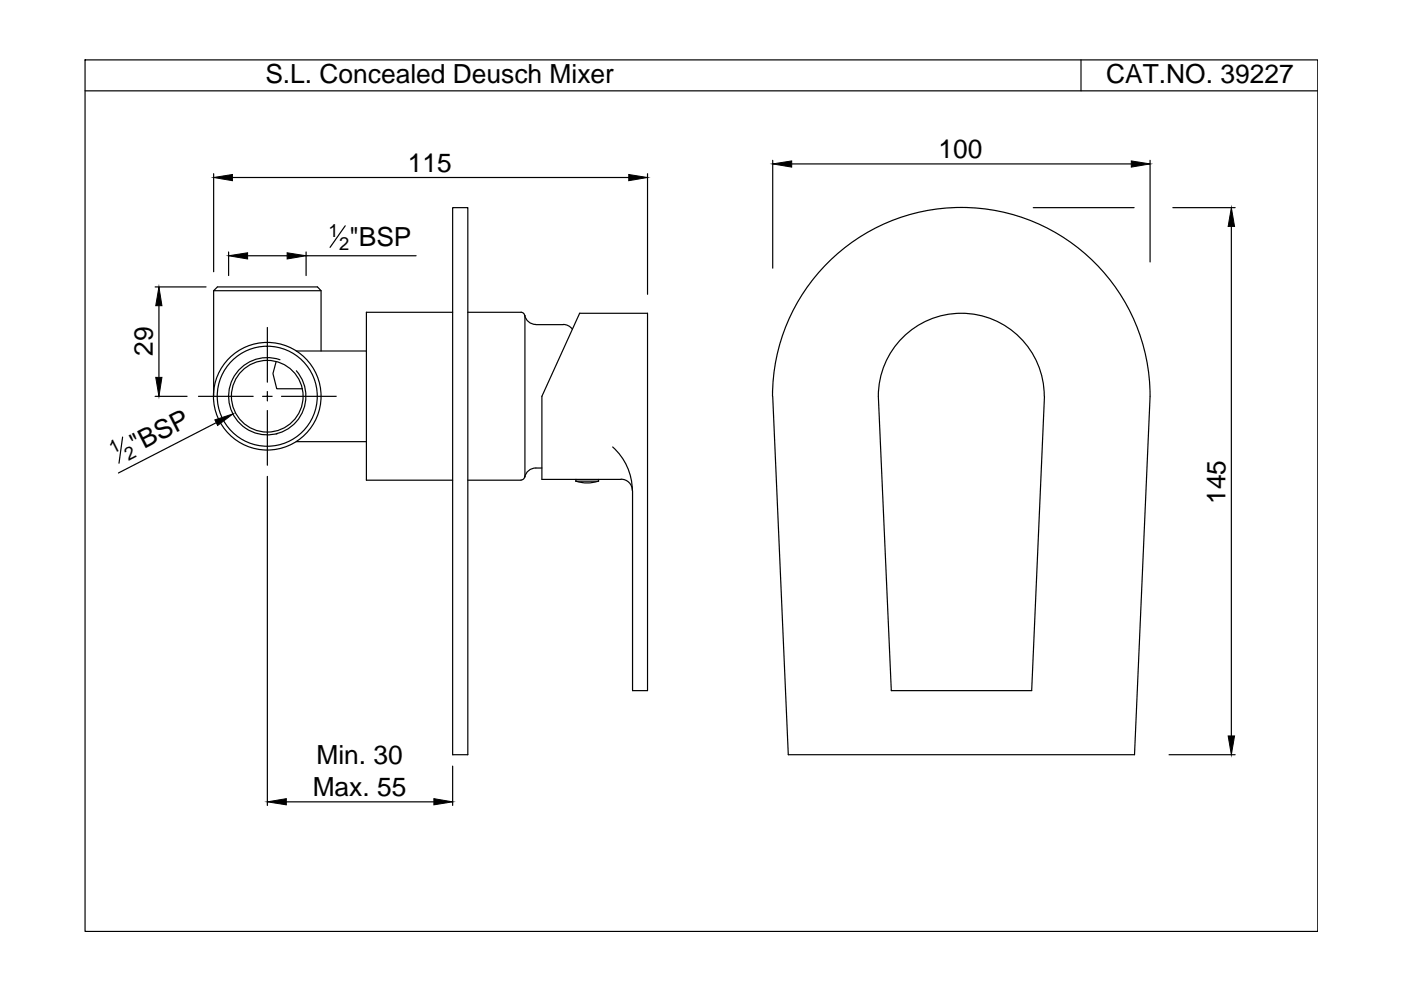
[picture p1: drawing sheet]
<svg xmlns="http://www.w3.org/2000/svg" width="297mm" height="210mm" viewBox="0 0 297 210" stroke-linecap="round" stroke-linejoin="round" font-family="sans-serif">
<!-- layer: 0 -->
<g fill="none" stroke="#000" stroke-width=".25">
<path d="M18 12.7h261.4v184.8h-261.4zM18 19.3h261.4M229.2 12.7v6.6M45.3 36.8v20.8M49.3 37.6h84M137.3 36.8v25.6M163.8 34v22.9M167.9 34.8h72M243.8 34v21.5M48.5 53.4v5M52.5 54.2h8.4M64.9 53.4v5"/>
<path d="M64.9 54.2h23.3M73.2 47.9l-3.2 4.6M96 44h3.2v116h-3.2zM219.1 44h21.4M248.7 44h13.2M261.1 48v108M32.9 60.8h10.8M33.7 64.8v15.2M45.3 61.6h22.8M56.7 69.4v11.6M58.5 76.7l-.6 2.5 .8 3.2h5.4M59.4 76.3a8.2 8.2 0 0 0-10.9 7.8 8.2 8.2 0 0 0 11.1 7.6 8.2 8.2 0 0 0 3.2-13.1"/>
<path d="M62.8 74.4h14.9M68.1 74.4v-12.8l-.8-.8h-21.2l-.8 .8v22.4M96 66.2h-18.3v35.6h18.3M99.2 66.2h11.3M110.5 66.2a.78 .78 0 0 1 .8 .8M111.3 66.8a2.39 2.39 0 0 0 2.3 2M111.3 66.9v34.2M113.6 68.8h5.8M119.4 68.8a2.39 2.39 0 0 1 1.9 1M26 92.7l-.8 5.5M32.9 84h6.8M42.1 84h11.6"/>
<path d="M45.8 89.6l-20.7 10.7M55.7 84h2M56.7 83v2M56.7 87v11.6M58.7 92h.1M59.7 84h11.6M62.8 93.6h14.9M113.6 99.2a2.39 2.39 0 0 0-2.3 2M113.6 99.2h1.3M129.9 94.8a12.5 12.5 0 0 1 4.2 9.2 2.39 2.39 0 0 0-2.4-2.4M163.8 84a40 40 0 0 1 40-40 40 40 0 0 1 40 40l-3.3 76h-73.4l-3.3-76M221.4 84a17.6 17.6 0 0 0-17.6-17.6 17.6 17.6 0 0 0-17.6 17.6l2.8 62.4h29.7l2.7-62.4"/>
<path d="M56.7 101v69.8M99.2 101.8h11.3M111.3 101a.78 .78 0 0 1-.8 .8M122.1 102l1.3 .3 1.4 .1 2.1-.4M122.1 101.6v.4h4.8v-.4M131.7 101.6h-16.8v-17.6l8-17.6h14.4v80h-3.2v-42.4M60.7 170h31.3M96 162.4v8.4M247.9 160h14"/>
<circle cx="56.7" cy="84" r="10.6"/>
<circle cx="56.7" cy="84" r="11.4"/>
<circle cx="56.7" cy="84" r="7.6"/>
</g>
<g fill="#000" stroke="#000" stroke-width=".21">
<path d="M45.3 37.6l4-.6v1.3zM133.3 37l4 .6-4 .7zM163.8 34.8l4.1-.7v1.3zM239.9 34.1l3.9 .7-3.9 .6zM48.5 54.2l4-.6v1.3zM60.9 53.6l4 .6-4 .7zM261.1 44l.6 4h-1.3zM33.7 60.8l.6 4h-1.3zM33 80h1.3l-.6 4zM45.6 89l3.8-1.2-3.3 2.4zM260.4 156h1.3l-.6 4zM56.7 170l4-.7v1.3z"/>
<path d="M92 169.3l4 .7-4 .6z"/>
</g>
<g font-size="5.6">
<text x="56.3" y="17.7">S.L. Concealed Deusch Mixer</text>
<text x="234.5" y="17.7">CAT.NO. 39227</text>
<text x="199" y="33.5">100</text>
<text x="86.4" y="36.4">115</text>
<text x="74.1" y="52.2">&quot;BSP</text>
<text x="32.4" y="75.5" transform="rotate(-90 32.4 75.5)">29</text>
<text x="28.8" y="96.1" transform="rotate(-27 28.8 96.1)">&quot;BSP</text>
<text x="259.8" y="106.9" transform="rotate(-90 259.8 106.9)">145</text>
<text x="67.1" y="162.1">Min. 30</text>
<text x="66.3" y="168.7">Max. 55</text>
</g>
<g font-size="3.9">
<text x="69.7" y="50.2">1</text>
<text x="71.9" y="53">2</text>
<text x="23.9" y="96.3" transform="rotate(-27 23.9 96.3)">1</text>
<text x="27.2" y="97.7" transform="rotate(-28 27.2 97.7)">2</text>
</g>
</svg>
